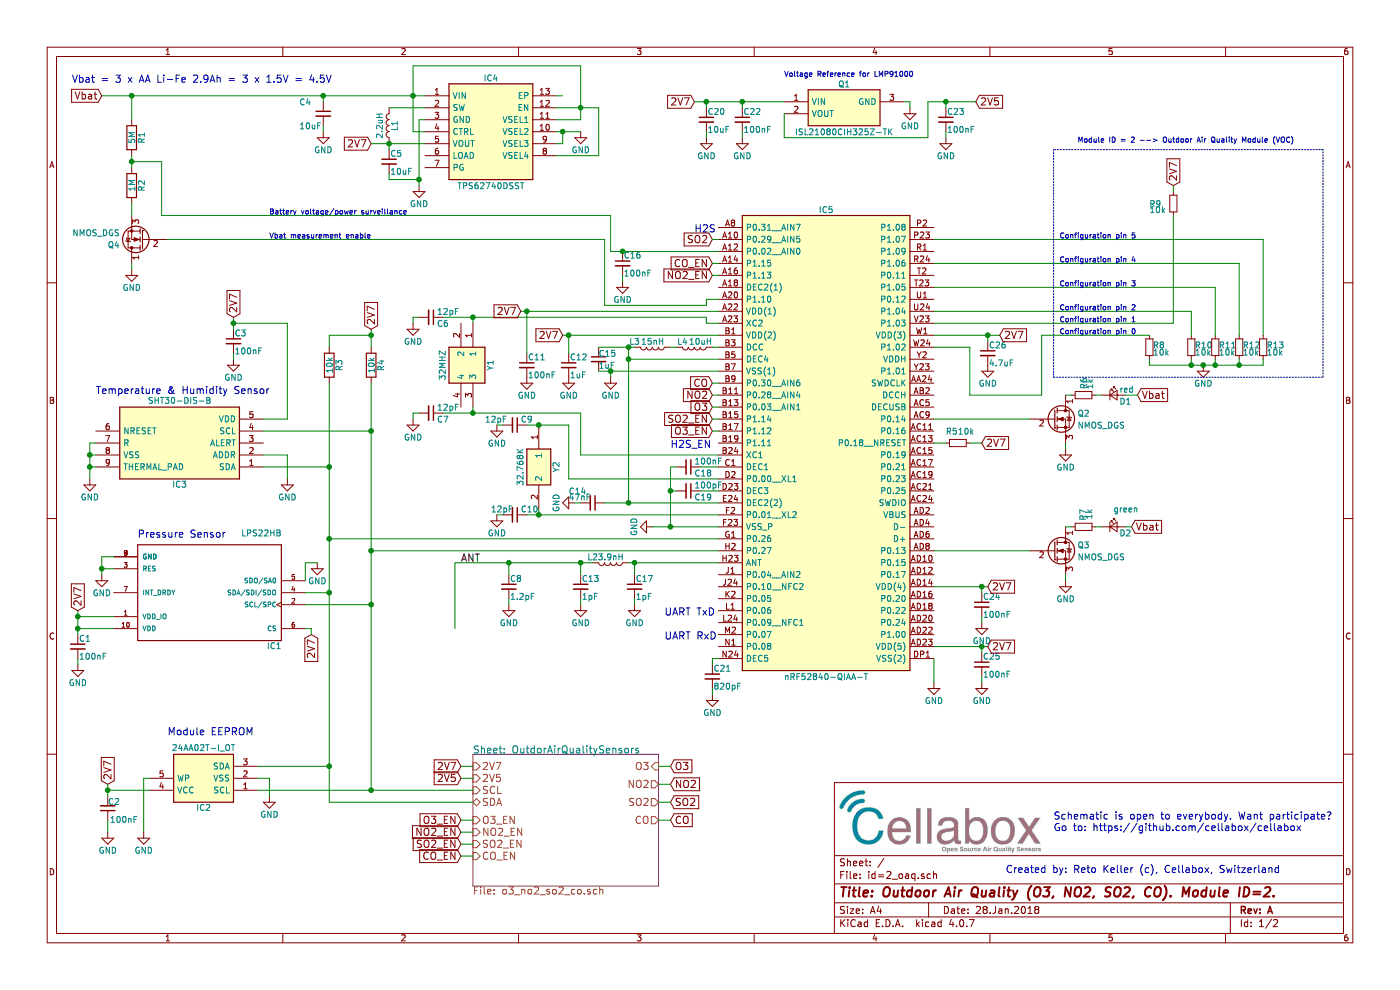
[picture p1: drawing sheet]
EESchema Schematic File Version 2
LIBS:power
LIBS:device
LIBS:switches
LIBS:relays
LIBS:motors
LIBS:transistors
LIBS:conn
LIBS:linear
LIBS:regul
LIBS:74xx
LIBS:cmos4000
LIBS:adc-dac
LIBS:memory
LIBS:xilinx
LIBS:microcontrollers
LIBS:dsp
LIBS:microchip
LIBS:analog_switches
LIBS:motorola
LIBS:texas
LIBS:intel
LIBS:audio
LIBS:interface
LIBS:digital-audio
LIBS:philips
LIBS:display
LIBS:cypress
LIBS:siliconi
LIBS:opto
LIBS:atmel
LIBS:contrib
LIBS:valves
LIBS:24AA02T-I_OT
LIBS:LPS22HB
LIBS:nRF52840-QIAA-T
LIBS:NX3215SA-32.768K-STD-MUA-9
LIBS:Q22FA12800025_FA-128_32_MHZ_8PF
LIBS:SGPC3-2.5k
LIBS:SHT30-DIS-B
LIBS:SHTC1
LIBS:TPS62740DSST
LIBS:ISL21080CIH325Z-TK
LIBS:LMP91000SD_NOPB
LIBS:id=2_oaq-cache
EELAYER 25 0
EELAYER END
$Descr A4 11693 8268
encoding utf-8
Sheet 1 2
Title "Outdoor Air Quality (O3, NO2, SO2, CO). Module ID=2."
Date "28.Jan.2018"
Rev "A"
Comp ""
Comment1 ""
Comment2 ""
Comment3 ""
Comment4 ""
$EndDescr
$Comp
L nRF52840-QIAA-T IC5
U 1 1
P 6000 1900
F 0 "IC5" H 6900 2050 50  0000 C CNN
F 1 "nRF52840-QIAA-T" H 6900 -1850 50  0000 C CNN
F 2 "AQFN73" H 6900 -1950 50  0001 C CNN
F 3 "http://www.mouser.com/ds/2/297/nRF52840_OPS_v0.5-1074816.pdf" H 6900 -2050 50  0001 C CNN
F 4 "RF System on a Chip - SoC BLE ANT 2.4GHz SOC" H 6900 -2150 50  0001 C CNN "Description"
F 5 "RS" H 6900 -2250 50  0001 C CNN "Supplier_Name"
F 6 "" H 6900 -2350 50  0001 C CNN "RS Part Number"
F 7 "Nordic Semiconductor" H 6900 -2450 50  0001 C CNN "Manufacturer_Name"
F 8 "nRF52840-QIAA-T" H 6900 -2550 50  0001 C CNN "Manufacturer_Part_Number"
F 9 "" H 6900 -2650 50  0001 C CNN "Allied_Number"
F 10 "" H 6900 -2750 50  0001 C CNN "Other Part Number"
F 11 "" H 7650 -2850 50  0001 C CNN "Height"
	1    6000 1900
	1    0    0    -1  
$EndComp
$Comp
L R R4
U 1 1
P 3100 3050
F 0 "R4" V 3180 3050 50  0000 C CNN
F 1 "10k" V 3100 3050 50  0000 C CNN
F 2 "" V 3030 3050 50  0001 C CNN
F 3 "" H 3100 3050 50  0001 C CNN
	1    3100 3050
	1    0    0    -1  
$EndComp
Text GLabel 850  800  0    60   Input ~ 0
Vbat
$Comp
L R R1
U 1 1
P 1100 1150
F 0 "R1" V 1180 1150 50  0000 C CNN
F 1 "5M" V 1100 1150 50  0000 C CNN
F 2 "" V 1030 1150 50  0001 C CNN
F 3 "" H 1100 1150 50  0001 C CNN
	1    1100 1150
	1    0    0    -1  
$EndComp
$Comp
L R R2
U 1 1
P 1100 1550
F 0 "R2" V 1180 1550 50  0000 C CNN
F 1 "1M" V 1100 1550 50  0000 C CNN
F 2 "" V 1030 1550 50  0001 C CNN
F 3 "" H 1100 1550 50  0001 C CNN
	1    1100 1550
	1    0    0    -1  
$EndComp
$Comp
L GND #PWR5
U 1 1
P 1100 2250
F 0 "#PWR5" H 1100 2000 50  0001 C CNN
F 1 "GND" H 1100 2100 50  0000 C CNN
F 2 "" H 1100 2250 50  0001 C CNN
F 3 "" H 1100 2250 50  0001 C CNN
	1    1100 2250
	1    0    0    -1  
$EndComp
Text Notes 600  700  0    60   ~ 0
Vbat = 3 x AA Li-Fe 2.9Ah = 3 x 1.5V = 4.5V
$Comp
L R R3
U 1 1
P 2750 3050
F 0 "R3" V 2830 3050 50  0000 C CNN
F 1 "10k" V 2750 3050 50  0000 C CNN
F 2 "" V 2680 3050 50  0001 C CNN
F 3 "" H 2750 3050 50  0001 C CNN
	1    2750 3050
	1    0    0    -1  
$EndComp
$Comp
L TPS62740DSST IC4
U 1 1
P 3550 800
F 0 "IC4" H 4100 950 50  0000 C CNN
F 1 "TPS62740DSST" H 4100 50  50  0000 C CNN
F 2 "SON50P200X300X80-13N" H 4100 -50 50  0001 C CNN
F 3 "http://docs-europe.electrocomponents.com/webdocs/1323/0900766b81323414.pdf" H 4100 -150 50  0001 C CNN
F 4 "360nA IQ Step Down Converter WSON12EP Texas Instruments TPS62740DSST Step-Down Switching Regulator 300mA, Adjustable, 1.8  3.3 V WSON, 12-Pin" H 4100 -250 50  0001 C CNN "Description"
F 5 "RS" H 4100 -350 50  0001 C CNN "Supplier_Name"
F 6 "8257018P" H 4100 -450 50  0001 C CNN "RS Part Number"
F 7 "Texas Instruments" H 4100 -550 50  0001 C CNN "Manufacturer_Name"
F 8 "TPS62740DSST" H 4100 -650 50  0001 C CNN "Manufacturer_Part_Number"
F 9 "" H 4100 -750 50  0001 C CNN "Allied_Number"
F 10 "" H 4100 -850 50  0001 C CNN "Other Part Number"
F 11 "0.8" H 4500 -950 50  0001 C CNN "Height"
	1    3550 800 
	1    0    0    -1  
$EndComp
$Comp
L C_Small C5
U 1 1
P 3250 1350
F 0 "C5" H 3260 1420 50  0000 L CNN
F 1 "10uF" H 3260 1270 50  0000 L CNN
F 2 "Capacitors_SMD:C_0805" H 3250 1350 50  0001 C CNN
F 3 "" H 3250 1350 50  0001 C CNN
	1    3250 1350
	1    0    0    -1  
$EndComp
$Comp
L GND #PWR24
U 1 1
P 5200 2350
F 0 "#PWR24" H 5200 2100 50  0001 C CNN
F 1 "GND" H 5200 2200 50  0000 C CNN
F 2 "" H 5200 2350 50  0001 C CNN
F 3 "" H 5200 2350 50  0001 C CNN
	1    5200 2350
	1    0    0    -1  
$EndComp
$Comp
L C_Small C4
U 1 1
P 2700 950
F 0 "C4" H 2500 1050 50  0000 L CNN
F 1 "10uF" H 2500 850 50  0000 L CNN
F 2 "Capacitors_SMD:C_0805" H 2700 950 50  0001 C CNN
F 3 "" H 2700 950 50  0001 C CNN
	1    2700 950 
	1    0    0    -1  
$EndComp
$Comp
L L L1
U 1 1
P 3250 1050
F 0 "L1" V 3200 1050 50  0000 C CNN
F 1 "2.2uH" V 3325 1050 50  0000 C CNN
F 2 "" H 3250 1050 50  0001 C CNN
F 3 "" H 3250 1050 50  0001 C CNN
	1    3250 1050
	-1   0    0    1   
$EndComp
$Comp
L GND #PWR21
U 1 1
P 4850 1100
F 0 "#PWR21" H 4850 850 50  0001 C CNN
F 1 "GND" H 4850 950 50  0000 C CNN
F 2 "" H 4850 1100 50  0001 C CNN
F 3 "" H 4850 1100 50  0001 C CNN
	1    4850 1100
	1    0    0    -1  
$EndComp
$Comp
L GND #PWR14
U 1 1
P 3500 1550
F 0 "#PWR14" H 3500 1300 50  0001 C CNN
F 1 "GND" H 3500 1400 50  0000 C CNN
F 2 "" H 3500 1550 50  0001 C CNN
F 3 "" H 3500 1550 50  0001 C CNN
	1    3500 1550
	1    0    0    -1  
$EndComp
$Comp
L GND #PWR11
U 1 1
P 2700 1100
F 0 "#PWR11" H 2700 850 50  0001 C CNN
F 1 "GND" H 2700 950 50  0000 C CNN
F 2 "" H 2700 1100 50  0001 C CNN
F 3 "" H 2700 1100 50  0001 C CNN
	1    2700 1100
	1    0    0    -1  
$EndComp
$Comp
L C_Small C16
U 1 1
P 5200 2200
F 0 "C16" H 5210 2270 50  0000 L CNN
F 1 "100nF" H 5210 2120 50  0000 L CNN
F 2 "" H 5200 2200 50  0001 C CNN
F 3 "" H 5200 2200 50  0001 C CNN
	1    5200 2200
	1    0    0    -1  
$EndComp
$Comp
L C_Small C1
U 1 1
P 650 5400
F 0 "C1" H 660 5470 50  0000 L CNN
F 1 "100nF" H 660 5320 50  0000 L CNN
F 2 "" H 650 5400 50  0001 C CNN
F 3 "" H 650 5400 50  0001 C CNN
	1    650  5400
	1    0    0    -1  
$EndComp
$Comp
L GND #PWR3
U 1 1
P 850 4800
F 0 "#PWR3" H 850 4550 50  0001 C CNN
F 1 "GND" H 850 4650 50  0000 C CNN
F 2 "" H 850 4800 50  0001 C CNN
F 3 "" H 850 4800 50  0001 C CNN
	1    850  4800
	1    0    0    -1  
$EndComp
$Comp
L GND #PWR2
U 1 1
P 750 4000
F 0 "#PWR2" H 750 3750 50  0001 C CNN
F 1 "GND" H 750 3850 50  0000 C CNN
F 2 "" H 750 4000 50  0001 C CNN
F 3 "" H 750 4000 50  0001 C CNN
	1    750  4000
	1    0    0    -1  
$EndComp
$Comp
L GND #PWR34
U 1 1
P 8200 5700
F 0 "#PWR34" H 8200 5450 50  0001 C CNN
F 1 "GND" H 8200 5550 50  0000 C CNN
F 2 "" H 8200 5700 50  0001 C CNN
F 3 "" H 8200 5700 50  0001 C CNN
	1    8200 5700
	1    0    0    -1  
$EndComp
$Comp
L C_Small C25
U 1 1
P 8200 5550
F 0 "C25" H 8210 5620 50  0000 L CNN
F 1 "100nF" H 8210 5470 50  0000 L CNN
F 2 "" H 8200 5550 50  0001 C CNN
F 3 "" H 8200 5550 50  0001 C CNN
	1    8200 5550
	1    0    0    -1  
$EndComp
$Comp
L GND #PWR31
U 1 1
P 7800 5700
F 0 "#PWR31" H 7800 5450 50  0001 C CNN
F 1 "GND" H 7800 5550 50  0000 C CNN
F 2 "" H 7800 5700 50  0001 C CNN
F 3 "" H 7800 5700 50  0001 C CNN
	1    7800 5700
	1    0    0    -1  
$EndComp
$Comp
L C_Small C24
U 1 1
P 8200 5050
F 0 "C24" H 8210 5120 50  0000 L CNN
F 1 "100nF" H 8210 4970 50  0000 L CNN
F 2 "" H 8200 5050 50  0001 C CNN
F 3 "" H 8200 5050 50  0001 C CNN
	1    8200 5050
	1    0    0    -1  
$EndComp
$Comp
L C_Small C26
U 1 1
P 8250 2950
F 0 "C26" H 8260 3020 50  0000 L CNN
F 1 "4.7uF" H 8260 2870 50  0000 L CNN
F 2 "" H 8250 2950 50  0001 C CNN
F 3 "" H 8250 2950 50  0001 C CNN
	1    8250 2950
	1    0    0    -1  
$EndComp
$Comp
L GND #PWR33
U 1 1
P 8200 5200
F 0 "#PWR33" H 8200 4950 50  0001 C CNN
F 1 "GND" H 8200 5050 50  0000 C CNN
F 2 "" H 8200 5200 50  0001 C CNN
F 3 "" H 8200 5200 50  0001 C CNN
	1    8200 5200
	1    0    0    -1  
$EndComp
$Comp
L GND #PWR35
U 1 1
P 8250 3050
F 0 "#PWR35" H 8250 2800 50  0001 C CNN
F 1 "GND" H 8250 2900 50  0000 C CNN
F 2 "" H 8250 3050 50  0001 C CNN
F 3 "" H 8250 3050 50  0001 C CNN
	1    8250 3050
	1    0    0    -1  
$EndComp
$Comp
L GND #PWR23
U 1 1
P 5100 3150
F 0 "#PWR23" H 5100 2900 50  0001 C CNN
F 1 "GND" H 5100 3000 50  0000 C CNN
F 2 "" H 5100 3150 50  0001 C CNN
F 3 "" H 5100 3150 50  0001 C CNN
	1    5100 3150
	1    0    0    -1  
$EndComp
$Comp
L C_Small C11
U 1 1
P 4400 3050
F 0 "C11" H 4410 3120 50  0000 L CNN
F 1 "100nF" H 4410 2970 50  0000 L CNN
F 2 "" H 4400 3050 50  0001 C CNN
F 3 "" H 4400 3050 50  0001 C CNN
	1    4400 3050
	1    0    0    -1  
$EndComp
$Comp
L GND #PWR18
U 1 1
P 4400 3150
F 0 "#PWR18" H 4400 2900 50  0001 C CNN
F 1 "GND" H 4400 3000 50  0000 C CNN
F 2 "" H 4400 3150 50  0001 C CNN
F 3 "" H 4400 3150 50  0001 C CNN
	1    4400 3150
	1    0    0    -1  
$EndComp
$Comp
L C_Small C12
U 1 1
P 4750 3050
F 0 "C12" H 4760 3120 50  0000 L CNN
F 1 "1uF" H 4760 2970 50  0000 L CNN
F 2 "" H 4750 3050 50  0001 C CNN
F 3 "" H 4750 3050 50  0001 C CNN
	1    4750 3050
	1    0    0    -1  
$EndComp
$Comp
L GND #PWR19
U 1 1
P 4750 3150
F 0 "#PWR19" H 4750 2900 50  0001 C CNN
F 1 "GND" H 4750 3000 50  0000 C CNN
F 2 "" H 4750 3150 50  0001 C CNN
F 3 "" H 4750 3150 50  0001 C CNN
	1    4750 3150
	1    0    0    -1  
$EndComp
$Comp
L GND #PWR26
U 1 1
P 5450 4400
F 0 "#PWR26" H 5450 4150 50  0001 C CNN
F 1 "GND" H 5450 4250 50  0000 C CNN
F 2 "" H 5450 4400 50  0001 C CNN
F 3 "" H 5450 4400 50  0001 C CNN
	1    5450 4400
	0    1    1    0   
$EndComp
$Comp
L LED_Small D2
U 1 1
P 9300 4400
F 0 "D2" H 9350 4350 50  0000 L CNN
F 1 "green" H 9300 4550 50  0000 L CNN
F 2 "" V 9300 4400 50  0001 C CNN
F 3 "" V 9300 4400 50  0001 C CNN
	1    9300 4400
	1    0    0    -1  
$EndComp
$Comp
L R_Small R7
U 1 1
P 9050 4400
F 0 "R7" H 8900 4400 50  0000 L CNN
F 1 "1k" H 8900 4450 50  0000 L CNN
F 2 "" H 9050 4400 50  0001 C CNN
F 3 "" H 9050 4400 50  0001 C CNN
	1    9050 4400
	0    1    1    0   
$EndComp
$Comp
L LED_Small D1
U 1 1
P 9300 3300
F 0 "D1" H 9350 3250 50  0000 L CNN
F 1 "red" H 9350 3350 50  0000 L CNN
F 2 "" V 9300 3300 50  0001 C CNN
F 3 "" V 9300 3300 50  0001 C CNN
	1    9300 3300
	1    0    0    -1  
$EndComp
$Comp
L R_Small R6
U 1 1
P 9050 3300
F 0 "R6" H 9100 3300 50  0000 L CNN
F 1 "1k" H 9100 3250 50  0000 L CNN
F 2 "" H 9050 3300 50  0001 C CNN
F 3 "" H 9050 3300 50  0001 C CNN
	1    9050 3300
	0    -1   -1   0   
$EndComp
$Comp
L Q_NMOS_DGS Q3
U 1 1
P 8800 4600
F 0 "Q3" H 9000 4650 50  0000 L CNN
F 1 "NMOS_DGS" H 9000 4550 50  0000 L CNN
F 2 "" H 9000 4700 50  0001 C CNN
F 3 "" H 8800 4600 50  0001 C CNN
	1    8800 4600
	1    0    0    -1  
$EndComp
$Comp
L Q_NMOS_DGS Q2
U 1 1
P 8800 3500
F 0 "Q2" H 9000 3550 50  0000 L CNN
F 1 "NMOS_DGS" H 9000 3450 50  0000 L CNN
F 2 "" H 9000 3600 50  0001 C CNN
F 3 "" H 8800 3500 50  0001 C CNN
	1    8800 3500
	1    0    0    -1  
$EndComp
$Comp
L GND #PWR37
U 1 1
P 8900 4850
F 0 "#PWR37" H 8900 4600 50  0001 C CNN
F 1 "GND" H 8900 4700 50  0000 C CNN
F 2 "" H 8900 4850 50  0001 C CNN
F 3 "" H 8900 4850 50  0001 C CNN
	1    8900 4850
	1    0    0    -1  
$EndComp
Text GLabel 9450 4400 2    60   Input ~ 0
Vbat
$Comp
L GND #PWR36
U 1 1
P 8900 3750
F 0 "#PWR36" H 8900 3500 50  0001 C CNN
F 1 "GND" H 8900 3600 50  0000 C CNN
F 2 "" H 8900 3750 50  0001 C CNN
F 3 "" H 8900 3750 50  0001 C CNN
	1    8900 3750
	1    0    0    -1  
$EndComp
Text GLabel 9500 3300 2    60   Input ~ 0
Vbat
$Comp
L LPS22HB IC1
U 1 1
P 1750 4950
F 0 "IC1" H 1149 5371 50  0000 L BNN
F 1 "LPS22HB" H 1149 4429 50  0000 L BNN
F 2 "LGA10R50P2X3_200X200X80" H 1750 4950 50  0001 L BNN
F 3 "Unavailable" H 1750 4950 50  0001 L BNN
F 4 "None" H 1750 4950 50  0001 L BNN "Feld4"
F 5 "None" H 1750 4950 50  0001 L BNN "Feld5"
F 6 "LPS22HB" H 1750 4950 50  0001 L BNN "Feld6"
F 7 "MEMS nano pressure sensor: 260-1260 hPa absolute digital output barometer" H 1750 4950 50  0001 L BNN "Feld7"
F 8 "STMicroelectronics" H 1750 4950 50  0001 L BNN "Feld8"
	1    1750 4950
	-1   0    0    1   
$EndComp
$Comp
L C_Small C3
U 1 1
P 1950 2850
F 0 "C3" H 1960 2920 50  0000 L CNN
F 1 "100nF" H 1960 2770 50  0000 L CNN
F 2 "" H 1950 2850 50  0001 C CNN
F 3 "" H 1950 2850 50  0001 C CNN
	1    1950 2850
	1    0    0    -1  
$EndComp
$Comp
L GND #PWR7
U 1 1
P 1950 3000
F 0 "#PWR7" H 1950 2750 50  0001 C CNN
F 1 "GND" H 1950 2850 50  0000 C CNN
F 2 "" H 1950 3000 50  0001 C CNN
F 3 "" H 1950 3000 50  0001 C CNN
	1    1950 3000
	1    0    0    -1  
$EndComp
$Comp
L GND #PWR1
U 1 1
P 650 5550
F 0 "#PWR1" H 650 5300 50  0001 C CNN
F 1 "GND" H 650 5400 50  0000 C CNN
F 2 "" H 650 5550 50  0001 C CNN
F 3 "" H 650 5550 50  0001 C CNN
	1    650  5550
	1    0    0    -1  
$EndComp
Text Notes 5550 5150 0    60   ~ 0
UART TxD
Text Notes 5550 5350 0    60   ~ 0
UART RxD
$Comp
L NX3215SA-32.768K-STD-MUA-9 Y2
U 1 1
P 4500 3550
F 0 "Y2" H 4850 3700 50  0000 C CNN
F 1 "32.768K" H 4850 3400 50  0000 C CNN
F 2 "NX3215SA" H 4850 3300 50  0001 C CNN
F 3 "http://www.ndk.com/images/products/catalog/c_NX3215SA-STD-MUA-14_e.pdf" H 4850 3200 50  0001 C CNN
F 4 "32.768kHz 20ppm Crystal 9pF 70 kOhms 2-SMD, No Lead" H 4850 3100 50  0001 C CNN "Description"
F 5 "RS" H 4850 3000 50  0001 C CNN "Supplier_Name"
F 6 "NDK" H 4850 2800 50  0001 C CNN "Manufacturer_Name"
F 7 "NX3215SA-32.768K-STD-MUA-9" H 4850 2700 50  0001 C CNN "Manufacturer_Part_Number"
	1    4500 3550
	0    1    1    0   
$EndComp
$Comp
L C_Small C9
U 1 1
P 4300 3550
F 0 "C9" V 4250 3600 50  0000 L CNN
F 1 "12pF" V 4250 3300 50  0000 L CNN
F 2 "" H 4300 3550 50  0001 C CNN
F 3 "" H 4300 3550 50  0001 C CNN
	1    4300 3550
	0    1    1    0   
$EndComp
$Comp
L C_Small C10
U 1 1
P 4300 4300
F 0 "C10" V 4250 4350 50  0000 L CNN
F 1 "12pF" V 4250 4100 50  0000 L CNN
F 2 "" H 4300 4300 50  0001 C CNN
F 3 "" H 4300 4300 50  0001 C CNN
	1    4300 4300
	0    1    1    0   
$EndComp
$Comp
L GND #PWR16
U 1 1
P 4150 4300
F 0 "#PWR16" H 4150 4050 50  0001 C CNN
F 1 "GND" H 4150 4150 50  0000 C CNN
F 2 "" H 4150 4300 50  0001 C CNN
F 3 "" H 4150 4300 50  0001 C CNN
	1    4150 4300
	1    0    0    -1  
$EndComp
$Comp
L GND #PWR15
U 1 1
P 4150 3550
F 0 "#PWR15" H 4150 3300 50  0001 C CNN
F 1 "GND" H 4150 3400 50  0000 C CNN
F 2 "" H 4150 3550 50  0001 C CNN
F 3 "" H 4150 3550 50  0001 C CNN
	1    4150 3550
	1    0    0    -1  
$EndComp
$Comp
L L L4
U 1 1
P 5800 2900
F 0 "L4" V 5750 2800 50  0000 C CNN
F 1 "10uH" V 5750 2950 50  0000 C CNN
F 2 "" H 5800 2900 50  0001 C CNN
F 3 "" H 5800 2900 50  0001 C CNN
	1    5800 2900
	0    1    1    0   
$EndComp
$Comp
L L L3
U 1 1
P 5450 2900
F 0 "L3" V 5400 2750 50  0000 C CNN
F 1 "15nH" V 5400 2900 50  0000 C CNN
F 2 "" H 5450 2900 50  0001 C CNN
F 3 "" H 5450 2900 50  0001 C CNN
	1    5450 2900
	0    1    1    0   
$EndComp
$Comp
L C_Small C15
U 1 1
P 5000 3000
F 0 "C15" H 5000 3050 50  0000 L CNN
F 1 "1uF" H 5000 2950 50  0000 L CNN
F 2 "" H 5000 3000 50  0001 C CNN
F 3 "" H 5000 3000 50  0001 C CNN
	1    5000 3000
	1    0    0    -1  
$EndComp
Text Notes 5800 1950 0    60   ~ 0
H2S\n
$Comp
L R_Small R10
U 1 1
P 9950 2900
F 0 "R10" H 9980 2920 50  0000 L CNN
F 1 "10k" H 9980 2860 50  0000 L CNN
F 2 "" H 9950 2900 50  0001 C CNN
F 3 "" H 9950 2900 50  0001 C CNN
	1    9950 2900
	1    0    0    -1  
$EndComp
$Comp
L R_Small R11
U 1 1
P 10150 2900
F 0 "R11" H 10180 2920 50  0000 L CNN
F 1 "10k" H 10180 2860 50  0000 L CNN
F 2 "" H 10150 2900 50  0001 C CNN
F 3 "" H 10150 2900 50  0001 C CNN
	1    10150 2900
	1    0    0    -1  
$EndComp
$Comp
L R_Small R12
U 1 1
P 10350 2900
F 0 "R12" H 10380 2920 50  0000 L CNN
F 1 "10k" H 10380 2860 50  0000 L CNN
F 2 "" H 10350 2900 50  0001 C CNN
F 3 "" H 10350 2900 50  0001 C CNN
	1    10350 2900
	1    0    0    -1  
$EndComp
$Comp
L R_Small R13
U 1 1
P 10550 2900
F 0 "R13" H 10580 2920 50  0000 L CNN
F 1 "10k" H 10580 2860 50  0000 L CNN
F 2 "" H 10550 2900 50  0001 C CNN
F 3 "" H 10550 2900 50  0001 C CNN
	1    10550 2900
	1    0    0    -1  
$EndComp
$Comp
L GND #PWR38
U 1 1
P 10050 3050
F 0 "#PWR38" H 10050 2800 50  0001 C CNN
F 1 "GND" H 10050 2900 50  0000 C CNN
F 2 "" H 10050 3050 50  0001 C CNN
F 3 "" H 10050 3050 50  0001 C CNN
	1    10050 3050
	1    0    0    -1  
$EndComp
Text Notes 9000 1200 0    43   ~ 0
Module ID = 2 --> Outdoor Air Quality Module (VOC)
$Comp
L Q22FA12800025_FA-128_32_MHZ_8PF Y1
U 1 1
P 3950 2700
F 0 "Y1" H 4300 2850 50  0000 C CNN
F 1 "32MHZ" H 4300 2450 50  0000 C CNN
F 2 "FA128" H 4300 2350 50  0001 C CNN
F 3 "http://www.farnell.com/datasheets/1734615.pdf" H 4300 2250 50  0001 C CNN
F 4 "EPSON - Q22FA12800025 FA-128 32 MHZ 8.0PF - CRYSTAL, FA-128, 32 MHZ, 8 PF" H 4300 2150 50  0001 C CNN "Description"
F 5 "RS" H 4300 2050 50  0001 C CNN "Supplier_Name"
F 6 "Epson Timing" H 4300 1850 50  0001 C CNN "Manufacturer_Name"
F 7 "Q22FA12800025 FA-128 32 MHZ 8.0PF" H 4300 1750 50  0001 C CNN "Manufacturer_Part_Number"
	1    3950 2700
	0    1    1    0   
$EndComp
$Comp
L C_Small C7
U 1 1
P 3600 3450
F 0 "C7" V 3650 3500 50  0000 L CNN
F 1 "12pF" V 3550 3500 50  0000 L CNN
F 2 "" H 3600 3450 50  0001 C CNN
F 3 "" H 3600 3450 50  0001 C CNN
	1    3600 3450
	0    1    1    0   
$EndComp
$Comp
L GND #PWR13
U 1 1
P 3450 3500
F 0 "#PWR13" H 3450 3250 50  0001 C CNN
F 1 "GND" H 3450 3350 50  0000 C CNN
F 2 "" H 3450 3500 50  0001 C CNN
F 3 "" H 3450 3500 50  0001 C CNN
	1    3450 3500
	1    0    0    -1  
$EndComp
$Comp
L C_Small C6
U 1 1
P 3600 2650
F 0 "C6" V 3650 2700 50  0000 L CNN
F 1 "12pF" V 3550 2700 50  0000 L CNN
F 2 "" H 3600 2650 50  0001 C CNN
F 3 "" H 3600 2650 50  0001 C CNN
	1    3600 2650
	0    1    1    0   
$EndComp
$Comp
L GND #PWR12
U 1 1
P 3450 2700
F 0 "#PWR12" H 3450 2450 50  0001 C CNN
F 1 "GND" H 3450 2550 50  0000 C CNN
F 2 "" H 3450 2700 50  0001 C CNN
F 3 "" H 3450 2700 50  0001 C CNN
	1    3450 2700
	1    0    0    -1  
$EndComp
$Comp
L C_Small C17
U 1 1
P 5300 4900
F 0 "C17" H 5310 4970 50  0000 L CNN
F 1 "1pF" H 5310 4820 50  0000 L CNN
F 2 "" H 5300 4900 50  0001 C CNN
F 3 "" H 5300 4900 50  0001 C CNN
	1    5300 4900
	1    0    0    -1  
$EndComp
$Comp
L GND #PWR25
U 1 1
P 5300 5050
F 0 "#PWR25" H 5300 4800 50  0001 C CNN
F 1 "GND" H 5300 4900 50  0000 C CNN
F 2 "" H 5300 5050 50  0001 C CNN
F 3 "" H 5300 5050 50  0001 C CNN
	1    5300 5050
	1    0    0    -1  
$EndComp
$Comp
L L L2
U 1 1
P 5100 4700
F 0 "L2" V 5050 4550 50  0000 C CNN
F 1 "3.9nH" V 5050 4700 50  0000 C CNN
F 2 "" H 5100 4700 50  0001 C CNN
F 3 "" H 5100 4700 50  0001 C CNN
	1    5100 4700
	0    1    1    0   
$EndComp
$Comp
L C_Small C13
U 1 1
P 4850 4900
F 0 "C13" H 4860 4970 50  0000 L CNN
F 1 "1pF" H 4860 4820 50  0000 L CNN
F 2 "" H 4850 4900 50  0001 C CNN
F 3 "" H 4850 4900 50  0001 C CNN
	1    4850 4900
	1    0    0    -1  
$EndComp
$Comp
L GND #PWR22
U 1 1
P 4850 5050
F 0 "#PWR22" H 4850 4800 50  0001 C CNN
F 1 "GND" H 4850 4900 50  0000 C CNN
F 2 "" H 4850 5050 50  0001 C CNN
F 3 "" H 4850 5050 50  0001 C CNN
	1    4850 5050
	1    0    0    -1  
$EndComp
$Comp
L C_Small C8
U 1 1
P 4250 4900
F 0 "C8" H 4260 4970 50  0000 L CNN
F 1 "1.2pF" H 4260 4820 50  0000 L CNN
F 2 "" H 4250 4900 50  0001 C CNN
F 3 "" H 4250 4900 50  0001 C CNN
	1    4250 4900
	1    0    0    -1  
$EndComp
$Comp
L GND #PWR17
U 1 1
P 4250 5050
F 0 "#PWR17" H 4250 4800 50  0001 C CNN
F 1 "GND" H 4250 4900 50  0000 C CNN
F 2 "" H 4250 5050 50  0001 C CNN
F 3 "" H 4250 5050 50  0001 C CNN
	1    4250 5050
	1    0    0    -1  
$EndComp
Text Label 3850 4700 0    60   ~ 0
ANT
$Comp
L C_Small C21
U 1 1
P 5950 5650
F 0 "C21" H 5960 5720 50  0000 L CNN
F 1 "820pF" H 5960 5570 50  0000 L CNN
F 2 "" H 5950 5650 50  0001 C CNN
F 3 "" H 5950 5650 50  0001 C CNN
	1    5950 5650
	1    0    0    -1  
$EndComp
$Comp
L GND #PWR28
U 1 1
P 5950 5800
F 0 "#PWR28" H 5950 5550 50  0001 C CNN
F 1 "GND" H 5950 5650 50  0000 C CNN
F 2 "" H 5950 5800 50  0001 C CNN
F 3 "" H 5950 5800 50  0001 C CNN
	1    5950 5800
	1    0    0    -1  
$EndComp
$Comp
L C_Small C19
U 1 1
P 5750 4100
F 0 "C19" V 5800 4150 50  0000 L CNN
F 1 "100pF" V 5700 4150 50  0000 L CNN
F 2 "" H 5750 4100 50  0001 C CNN
F 3 "" H 5750 4100 50  0001 C CNN
	1    5750 4100
	0    1    1    0   
$EndComp
$Comp
L R_Small R5
U 1 1
P 8000 3700
F 0 "R5" V 7900 3600 50  0000 L CNN
F 1 "10k" V 7900 3700 50  0000 L CNN
F 2 "" H 8000 3700 50  0001 C CNN
F 3 "" H 8000 3700 50  0001 C CNN
	1    8000 3700
	0    1    1    0   
$EndComp
$Comp
L C_Small C18
U 1 1
P 5750 3900
F 0 "C18" V 5800 3950 50  0000 L CNN
F 1 "100nF" V 5700 3950 50  0000 L CNN
F 2 "" H 5750 3900 50  0001 C CNN
F 3 "" H 5750 3900 50  0001 C CNN
	1    5750 3900
	0    1    1    0   
$EndComp
$Comp
L C_Small C14
U 1 1
P 4950 4200
F 0 "C14" V 4850 4000 50  0000 L CNN
F 1 "47nF" V 4900 4000 50  0000 L CNN
F 2 "" H 4950 4200 50  0001 C CNN
F 3 "" H 4950 4200 50  0001 C CNN
	1    4950 4200
	0    1    1    0   
$EndComp
$Comp
L GND #PWR20
U 1 1
P 4800 4200
F 0 "#PWR20" H 4800 3950 50  0001 C CNN
F 1 "GND" H 4800 4050 50  0000 C CNN
F 2 "" H 4800 4200 50  0001 C CNN
F 3 "" H 4800 4200 50  0001 C CNN
	1    4800 4200
	0    1    1    0   
$EndComp
Wire Wire Line
	1100 1000 1100 800 
Connection ~ 1100 800 
Wire Wire Line
	5200 2350 5200 2300
Wire Wire Line
	850  800  3550 800 
Wire Wire Line
	4650 1300 5000 1300
Wire Wire Line
	4650 1200 4700 1200
Wire Wire Line
	4650 1100 4850 1100
Wire Wire Line
	4850 1000 4650 1000
Wire Wire Line
	4650 800  4700 800 
Wire Wire Line
	4650 900  5000 900 
Wire Wire Line
	4850 550  4850 1000
Wire Wire Line
	3450 1100 3550 1100
Wire Wire Line
	4850 550  3450 550 
Wire Wire Line
	3550 1000 3500 1000
Wire Wire Line
	3500 1000 3500 1550
Wire Wire Line
	3250 1450 3250 1500
Connection ~ 3500 1500
Wire Wire Line
	2700 1100 2700 1050
Wire Wire Line
	2700 850  2700 800 
Connection ~ 2700 800 
Wire Wire Line
	3450 550  3450 1100
Connection ~ 3450 800 
Wire Wire Line
	3100 2750 3100 2900
Wire Wire Line
	2750 2900 2750 2800
Wire Wire Line
	2750 2800 3100 2800
Connection ~ 3100 2800
Wire Wire Line
	3550 900  3250 900 
Wire Wire Line
	3250 1500 3500 1500
Wire Wire Line
	650  5100 650  5300
Wire Wire Line
	750  3700 750  4000
Connection ~ 750  3800
Wire Wire Line
	3250 1200 3250 1250
Connection ~ 3250 1200
Wire Wire Line
	8200 5450 8200 5400
Wire Wire Line
	7800 5400 8250 5400
Wire Wire Line
	8200 5700 8200 5650
Wire Wire Line
	7800 5700 7800 5500
Wire Wire Line
	7800 4900 8250 4900
Connection ~ 8200 5400
Wire Wire Line
	8200 4950 8200 4900
Connection ~ 8200 4900
Wire Wire Line
	8250 2850 8250 2800
Connection ~ 8250 2800
Wire Wire Line
	1950 3000 1950 2950
Wire Wire Line
	1950 2650 1950 2750
Wire Wire Line
	1950 2700 2400 2700
Connection ~ 1950 2700
Wire Wire Line
	2750 4950 2550 4950
Wire Wire Line
	850  4650 850  4800
Connection ~ 850  4750
Connection ~ 650  5150
Connection ~ 650  5250
Wire Wire Line
	650  5550 650  5500
Wire Wire Line
	5450 4400 6000 4400
Wire Wire Line
	4400 4300 6000 4300
Wire Wire Line
	4750 4000 6000 4000
Wire Wire Line
	10550 3050 10550 3000
Wire Wire Line
	10350 3000 10350 3050
Connection ~ 10350 3050
Wire Wire Line
	10150 3000 10150 3050
Connection ~ 10150 3050
Wire Wire Line
	9950 3000 9950 3050
Connection ~ 9950 3050
Wire Wire Line
	7800 2800 8350 2800
Wire Wire Line
	7800 3500 8600 3500
Wire Wire Line
	7800 4600 8600 4600
Wire Wire Line
	7800 2900 8100 2900
Wire Wire Line
	7800 2600 9950 2600
Wire Wire Line
	9950 2600 9950 2800
Wire Wire Line
	7800 2400 10150 2400
Wire Wire Line
	10150 2400 10150 2800
Wire Wire Line
	7800 2200 10350 2200
Wire Wire Line
	10350 2200 10350 2800
Wire Wire Line
	7800 2000 10550 2000
Wire Wire Line
	10550 2000 10550 2800
Connection ~ 10050 3050
Wire Wire Line
	8100 2900 8100 3300
Wire Wire Line
	8100 3300 8700 3300
Wire Wire Line
	8700 3300 8700 2800
Connection ~ 4500 3550
Wire Wire Line
	4750 2800 4750 2950
Wire Wire Line
	6000 2900 5950 2900
Wire Wire Line
	5650 2900 5600 2900
Wire Wire Line
	5000 2900 5300 2900
Wire Wire Line
	5000 3100 6000 3100
Wire Wire Line
	6000 3000 5250 3000
Wire Wire Line
	5250 2900 5250 4200
Connection ~ 5250 2900
Wire Wire Line
	4850 3800 6000 3800
Wire Wire Line
	4750 4000 4750 3550
Wire Wire Line
	4750 3550 4400 3550
Wire Wire Line
	3450 3500 3450 3450
Wire Wire Line
	3450 3450 3500 3450
Wire Wire Line
	3500 2650 3450 2650
Wire Wire Line
	3450 2650 3450 2700
Wire Wire Line
	4850 3450 4850 3800
Wire Wire Line
	3700 3450 4850 3450
Wire Wire Line
	5300 5050 5300 5000
Wire Wire Line
	5300 4800 5300 4700
Wire Wire Line
	5250 4700 6000 4700
Connection ~ 5300 4700
Wire Wire Line
	3800 4700 4950 4700
Wire Wire Line
	4850 4700 4850 4800
Wire Wire Line
	4850 5000 4850 5050
Wire Wire Line
	3800 4700 3800 5250
Connection ~ 4850 4700
Wire Wire Line
	4250 4800 4250 4700
Connection ~ 4250 4700
Wire Wire Line
	4250 5050 4250 5000
Wire Wire Line
	6000 5500 5950 5500
Wire Wire Line
	5950 5500 5950 5550
Wire Wire Line
	5950 5750 5950 5800
Wire Wire Line
	6000 4100 5850 4100
Wire Wire Line
	5650 4100 5600 4100
Wire Wire Line
	5600 3900 5600 4400
Connection ~ 5600 4400
Wire Wire Line
	5050 4200 6000 4200
Wire Wire Line
	7800 3700 7900 3700
Wire Wire Line
	8100 3700 8200 3700
Wire Wire Line
	8900 3750 8900 3700
Wire Wire Line
	8900 4850 8900 4800
Wire Wire Line
	8900 3300 8950 3300
Wire Wire Line
	9150 3300 9200 3300
Wire Wire Line
	9400 3300 9500 3300
Wire Wire Line
	8900 4400 8950 4400
Wire Wire Line
	9150 4400 9200 4400
Wire Wire Line
	9400 4400 9450 4400
Wire Wire Line
	5650 3900 5600 3900
Connection ~ 5600 4100
Wire Wire Line
	5850 3900 6000 3900
Wire Wire Line
	4200 3550 4150 3550
Wire Wire Line
	4200 4300 4150 4300
Wire Wire Line
	4500 4250 4500 4300
Connection ~ 4500 4300
Wire Wire Line
	8200 5150 8200 5200
Wire Wire Line
	4800 4200 4850 4200
$Comp
L 24AA02T-I_OT IC2
U 1 1
P 2150 6600
F 0 "IC2" H 2600 6750 50  0000 C CNN
F 1 "24AA02T-I_OT" H 2600 6250 50  0000 C CNN
F 2 "SOT95P270X145-5N" H 2600 6150 50  0001 C CNN
F 3 "http://docs-europe.electrocomponents.com/webdocs/0db5/0900766b80db58cd.pdf" H 2600 6050 50  0001 C CNN
F 4 "2K, 256 X 8  1.8V SERIAL EEPROM, IND" H 2600 5950 50  0001 C CNN "Description"
F 5 "RS" H 2600 5850 50  0001 C CNN "Supplier_Name"
F 6 "6879206" H 2600 5750 50  0001 C CNN "RS Part Number"
F 7 "Microchip" H 2600 5650 50  0001 C CNN "Manufacturer_Name"
F 8 "24AA02T-I/OT" H 2600 5550 50  0001 C CNN "Manufacturer_Part_Number"
F 9 "70045809" H 2600 5450 50  0001 C CNN "Allied_Number"
F 10 "" H 2600 5350 50  0001 C CNN "Other Part Number"
F 11 "1.45" H 2900 5250 50  0001 C CNN "Height"
	1    2150 6600
	-1   0    0    1   
$EndComp
$Comp
L GND #PWR8
U 1 1
P 2250 6650
F 0 "#PWR8" H 2250 6400 50  0001 C CNN
F 1 "GND" H 2250 6500 50  0000 C CNN
F 2 "" H 2250 6650 50  0001 C CNN
F 3 "" H 2250 6650 50  0001 C CNN
	1    2250 6650
	1    0    0    -1  
$EndComp
Wire Wire Line
	2250 6500 2250 6650
$Comp
L GND #PWR4
U 1 1
P 900 6950
F 0 "#PWR4" H 900 6700 50  0001 C CNN
F 1 "GND" H 900 6800 50  0000 C CNN
F 2 "" H 900 6950 50  0001 C CNN
F 3 "" H 900 6950 50  0001 C CNN
	1    900  6950
	1    0    0    -1  
$EndComp
$Comp
L C_Small C2
U 1 1
P 900 6750
F 0 "C2" H 800 6700 50  0000 L CNN
F 1 "100nF" H 650 6850 50  0000 L CNN
F 2 "" H 900 6750 50  0001 C CNN
F 3 "" H 900 6750 50  0001 C CNN
	1    900  6750
	-1   0    0    1   
$EndComp
Wire Wire Line
	900  6850 900  6950
Wire Wire Line
	3950 2700 3950 2650
Connection ~ 3950 2650
Wire Wire Line
	3950 3400 3950 3450
Connection ~ 3950 3450
Wire Wire Line
	6000 2700 5900 2700
Wire Wire Line
	5900 2700 5900 2650
Wire Wire Line
	5900 2650 3700 2650
Wire Wire Line
	4700 2800 6000 2800
Connection ~ 4750 2800
Wire Wire Line
	4350 2600 6000 2600
Text Notes 8850 2800 0    43   ~ 0
Configuration pin 0
$Comp
L R_Small R9
U 1 1
P 9800 1700
F 0 "R9" H 9600 1700 50  0000 L CNN
F 1 "10k" H 9600 1650 50  0000 L CNN
F 2 "" H 9800 1700 50  0001 C CNN
F 3 "" H 9800 1700 50  0001 C CNN
	1    9800 1700
	1    0    0    -1  
$EndComp
Wire Wire Line
	9800 1600 9800 1550
Text Notes 8850 2700 0    43   ~ 0
Configuration pin 1
Text Notes 8850 2600 0    43   ~ 0
Configuration pin 2
Text Notes 8850 2400 0    43   ~ 0
Configuration pin 3
Text Notes 8850 2200 0    43   ~ 0
Configuration pin 4
Text Notes 8850 2000 0    43   ~ 0
Configuration pin 5
Wire Notes Line
	8800 1250 8800 3150
Wire Notes Line
	8800 3150 11050 3150
Wire Notes Line
	11050 3150 11050 1250
Wire Wire Line
	2550 5250 2600 5250
Text Notes 8400 7300 0    60   ~ 0
Created by: Reto Keller (c), Cellabox, Switzerland
Text Notes 8800 6950 0    60   ~ 0
Schematic is open to everybody. Want participate?\nGo to: https://github.com/cellabox/cellabox
Text Notes 2250 1800 0    43   ~ 0
Battery voltage/power surveillance
Text Notes 1400 6150 0    60   ~ 0
Module EEPROM
Text Notes 1150 4500 0    60   ~ 0
Pressure Sensor
Text Notes 800  3300 0    60   ~ 0
Temperature & Humidity Sensor
$Comp
L R_Small R8
U 1 1
P 9600 2900
F 0 "R8" H 9630 2920 50  0000 L CNN
F 1 "10k" H 9630 2860 50  0000 L CNN
F 2 "" H 9600 2900 50  0001 C CNN
F 3 "" H 9600 2900 50  0001 C CNN
	1    9600 2900
	1    0    0    -1  
$EndComp
Wire Wire Line
	7800 2700 9800 2700
Wire Wire Line
	8700 2800 9600 2800
Wire Wire Line
	9600 3000 9600 3050
Wire Wire Line
	9600 3050 10550 3050
Wire Wire Line
	9800 2700 9800 1800
Wire Wire Line
	3100 5050 2550 5050
Text GLabel 3100 1200 0    60   Input ~ 0
2V7
Wire Wire Line
	3100 1200 3550 1200
Wire Wire Line
	4700 1200 4700 1100
Connection ~ 4700 1100
Connection ~ 4850 900 
Wire Wire Line
	5000 900  5000 1300
Text GLabel 4350 2600 0    60   Input ~ 0
2V7
Text GLabel 4700 2800 0    60   Input ~ 0
2V7
Wire Wire Line
	4400 2950 4400 2600
Connection ~ 4400 2600
Text GLabel 3100 2750 1    60   Input ~ 0
2V7
Text GLabel 650  5100 1    60   Input ~ 0
2V7
Text GLabel 1950 2650 1    60   Input ~ 0
2V7
Text GLabel 900  6550 1    60   Input ~ 0
2V7
Wire Wire Line
	900  6550 900  6650
Connection ~ 900  6600
Text GLabel 2600 5300 3    60   Input ~ 0
2V7
Text GLabel 8250 5400 2    60   Input ~ 0
2V7
Text GLabel 8250 4900 2    60   Input ~ 0
2V7
Text GLabel 8200 3700 2    60   Input ~ 0
2V7
Text GLabel 8350 2800 2    60   Input ~ 0
2V7
Text GLabel 9800 1550 1    60   Input ~ 0
2V7
Wire Notes Line
	11050 1250 8800 1250
$Comp
L SHT30-DIS-B IC3
U 1 1
P 2200 3900
F 0 "IC3" H 2900 4050 50  0000 C CNN
F 1 "SHT30-DIS-B" H 2900 3350 50  0000 C CNN
F 2 "SON50P250X250X100-9N" H 2900 3250 50  0001 C CNN
F 3 "https://www.sensirion.com/fileadmin/user_upload/customers/sensirion/Dokumente/2_Humidity_Sensors/Sensirion_Humidity_Sensors_SHT3x_Datasheet_digital.pdf" H 2900 3150 50  0001 C CNN
F 4 "Board Mount Humidity Sensors RH Accuracy +/- 3% Digital, DFN Type" H 2900 3050 50  0001 C CNN "Description"
F 5 "RS" H 2900 2950 50  0001 C CNN "Supplier_Name"
F 6 "" H 2900 2850 50  0001 C CNN "RS Part Number"
F 7 "Sensirion" H 2900 2750 50  0001 C CNN "Manufacturer_Name"
F 8 "SHT30-DIS-B" H 2900 2650 50  0001 C CNN "Manufacturer_Part_Number"
F 9 "" H 2900 2550 50  0001 C CNN "Allied_Number"
F 10 "" H 2900 2450 50  0001 C CNN "Other Part Number"
F 11 "1" H 3450 2350 50  0001 C CNN "Height"
	1    2200 3900
	-1   0    0    1   
$EndComp
Wire Wire Line
	2200 3500 2400 3500
Wire Wire Line
	2400 3500 2400 2700
Wire Wire Line
	2200 3600 3100 3600
Connection ~ 3100 3600
Wire Wire Line
	2200 3900 2750 3900
Connection ~ 2750 3900
Connection ~ 750  3900
$Comp
L GND #PWR9
U 1 1
P 2400 4000
F 0 "#PWR9" H 2400 3750 50  0001 C CNN
F 1 "GND" H 2400 3850 50  0000 C CNN
F 2 "" H 2400 4000 50  0001 C CNN
F 3 "" H 2400 4000 50  0001 C CNN
	1    2400 4000
	1    0    0    -1  
$EndComp
Wire Wire Line
	2200 3800 2400 3800
Wire Wire Line
	2400 3800 2400 4000
Wire Wire Line
	2600 5250 2600 5300
Connection ~ 2750 4950
Connection ~ 3100 5050
Text GLabel 5950 3400 0    60   Input ~ 0
O3
Text GLabel 5950 3300 0    60   Input ~ 0
NO2
Text GLabel 5950 3200 0    60   Input ~ 0
CO
Text GLabel 5950 2000 0    60   Input ~ 0
SO2
Wire Wire Line
	5950 3200 6000 3200
Wire Wire Line
	5950 3300 6000 3300
Wire Wire Line
	5950 3400 6000 3400
Connection ~ 5250 4200
Connection ~ 5250 3000
Wire Wire Line
	5100 3150 5100 3100
Connection ~ 5100 3100
Wire Wire Line
	5950 2000 6000 2000
$Comp
L ISL21080CIH325Z-TK Q1
U 1 1
P 6550 850
F 0 "Q1" H 7050 1000 50  0000 C CNN
F 1 "ISL21080CIH325Z-TK" H 7050 600 50  0000 C CNN
F 2 "SOT95P237X112-3N" H 7050 500 50  0001 C CNN
F 3 "http://www.intersil.com/content/dam/Intersil/documents/isl2/isl21080.pdf" H 7050 400 50  0001 C CNN
F 4 "2.5V Voltage Reference 300nA SOT-23 Intersil ISL21080CIH325Z-TK, Fixed Series Voltage Reference 2.5V, 0.2 % 5.5 V max., 3-Pin SOT-23" H 7050 300 50  0001 C CNN "Description"
F 5 "RS" H 7050 200 50  0001 C CNN "Supplier_Name"
F 6 "1000659" H 7050 100 50  0001 C CNN "RS Part Number"
F 7 "Intersil" H 7050 0   50  0001 C CNN "Manufacturer_Name"
F 8 "ISL21080CIH325Z-TK" H 7050 -100 50  0001 C CNN "Manufacturer_Part_Number"
F 9 "" H 7050 -200 50  0001 C CNN "Allied_Number"
F 10 "" H 7050 -300 50  0001 C CNN "Other Part Number"
F 11 "1.12" H 7400 -400 50  0001 C CNN "Height"
	1    6550 850 
	1    0    0    -1  
$EndComp
$Comp
L GND #PWR30
U 1 1
P 7600 900
F 0 "#PWR30" H 7600 650 50  0001 C CNN
F 1 "GND" H 7600 750 50  0000 C CNN
F 2 "" H 7600 900 50  0001 C CNN
F 3 "" H 7600 900 50  0001 C CNN
	1    7600 900 
	1    0    0    -1  
$EndComp
Wire Wire Line
	7550 850  7600 850 
Wire Wire Line
	7600 850  7600 900 
Text GLabel 5800 850  0    60   Input ~ 0
2V7
Text GLabel 8150 850  2    60   Input ~ 0
2V5
$Comp
L C_Small C20
U 1 1
P 5900 1000
F 0 "C20" H 5910 1070 50  0000 L CNN
F 1 "10uF" H 5910 920 50  0000 L CNN
F 2 "Capacitors_SMD:C_0805" H 5900 1000 50  0001 C CNN
F 3 "" H 5900 1000 50  0001 C CNN
	1    5900 1000
	1    0    0    -1  
$EndComp
$Comp
L C_Small C22
U 1 1
P 6200 1000
F 0 "C22" H 6210 1070 50  0000 L CNN
F 1 "100nF" H 6210 920 50  0000 L CNN
F 2 "" H 6200 1000 50  0001 C CNN
F 3 "" H 6200 1000 50  0001 C CNN
	1    6200 1000
	1    0    0    -1  
$EndComp
Wire Wire Line
	5800 850  6550 850 
Wire Wire Line
	6200 900  6200 850 
Connection ~ 6200 850 
Wire Wire Line
	5900 900  5900 850 
Connection ~ 5900 850 
$Comp
L GND #PWR27
U 1 1
P 5900 1150
F 0 "#PWR27" H 5900 900 50  0001 C CNN
F 1 "GND" H 5900 1000 50  0000 C CNN
F 2 "" H 5900 1150 50  0001 C CNN
F 3 "" H 5900 1150 50  0001 C CNN
	1    5900 1150
	1    0    0    -1  
$EndComp
$Comp
L GND #PWR29
U 1 1
P 6200 1150
F 0 "#PWR29" H 6200 900 50  0001 C CNN
F 1 "GND" H 6200 1000 50  0000 C CNN
F 2 "" H 6200 1150 50  0001 C CNN
F 3 "" H 6200 1150 50  0001 C CNN
	1    6200 1150
	1    0    0    -1  
$EndComp
Wire Wire Line
	6200 1100 6200 1150
Wire Wire Line
	5900 1100 5900 1150
$Comp
L C_Small C23
U 1 1
P 7900 1000
F 0 "C23" H 7910 1070 50  0000 L CNN
F 1 "100nF" H 7910 920 50  0000 L CNN
F 2 "" H 7900 1000 50  0001 C CNN
F 3 "" H 7900 1000 50  0001 C CNN
	1    7900 1000
	1    0    0    -1  
$EndComp
$Comp
L GND #PWR32
U 1 1
P 7900 1150
F 0 "#PWR32" H 7900 900 50  0001 C CNN
F 1 "GND" H 7900 1000 50  0000 C CNN
F 2 "" H 7900 1150 50  0001 C CNN
F 3 "" H 7900 1150 50  0001 C CNN
	1    7900 1150
	1    0    0    -1  
$EndComp
Wire Wire Line
	7900 1100 7900 1150
Wire Wire Line
	6550 950  6550 1150
Wire Wire Line
	6550 1150 7750 1150
Wire Wire Line
	7750 1150 7750 850 
Wire Wire Line
	7750 850  8150 850 
Wire Wire Line
	7900 900  7900 850 
Connection ~ 7900 850 
Text Notes 6550 650  0    43   ~ 0
Voltage Reference for LMP91000
Text GLabel 5950 3600 0    60   Input ~ 0
O3_EN
Text Notes 5600 3750 0    60   ~ 0
H2S_EN\n
Text GLabel 5950 2300 0    60   Input ~ 0
NO2_EN
Text GLabel 5950 3500 0    60   Input ~ 0
SO2_EN
Text GLabel 5950 2200 0    60   Input ~ 0
CO_EN
Wire Wire Line
	5950 2200 6000 2200
Wire Wire Line
	5950 2300 6000 2300
Wire Wire Line
	5950 3500 6000 3500
Wire Wire Line
	5950 3600 6000 3600
$Sheet
S 3950 6300 1550 1100
U 5A6E014A
F0 "OutdorAirQualitySensors" 60
F1 "o3_no2_so2_co.sch" 60
F2 "O3" I R 5500 6400 60 
F3 "2V7" I L 3950 6400 60 
F4 "SDA" B L 3950 6700 60 
F5 "SCL" I L 3950 6600 60 
F6 "O3_EN" I L 3950 6850 60 
F7 "2V5" I L 3950 6500 60 
F8 "NO2" O R 5500 6550 60 
F9 "CO" O R 5500 6850 60 
F10 "SO2" O R 5500 6700 60 
F11 "SO2_EN" I L 3950 7050 60 
F12 "NO2_EN" I L 3950 6950 60 
F13 "CO_EN" I L 3950 7150 60 
$EndSheet
Wire Wire Line
	950  4650 850  4650
Wire Wire Line
	950  4750 850  4750
Wire Wire Line
	800  3700 750  3700
Wire Wire Line
	800  3800 750  3800
Wire Wire Line
	800  3900 750  3900
Wire Wire Line
	950  5150 650  5150
Wire Wire Line
	950  5250 650  5250
Wire Wire Line
	6000 4500 2750 4500
Connection ~ 2750 4500
Wire Wire Line
	6000 4600 3100 4600
Connection ~ 3100 4600
Wire Wire Line
	2750 3200 2750 6700
Wire Wire Line
	3100 3200 3100 6600
Wire Wire Line
	1250 6500 1200 6500
Wire Wire Line
	1200 6500 1200 6950
Wire Wire Line
	1250 6600 900  6600
Wire Wire Line
	2250 6500 2150 6500
Wire Wire Line
	2150 6600 3950 6600
$Comp
L GND #PWR6
U 1 1
P 1200 6950
F 0 "#PWR6" H 1200 6700 50  0001 C CNN
F 1 "GND" H 1200 6800 50  0000 C CNN
F 2 "" H 1200 6950 50  0001 C CNN
F 3 "" H 1200 6950 50  0001 C CNN
	1    1200 6950
	1    0    0    -1  
$EndComp
Text GLabel 3850 6500 0    60   Input ~ 0
2V5
Text GLabel 3850 6400 0    60   Input ~ 0
2V7
Text GLabel 3850 6850 0    60   Input ~ 0
O3_EN
Text GLabel 5600 6400 2    60   Input ~ 0
O3
Wire Wire Line
	3850 6400 3950 6400
Wire Wire Line
	2750 6700 3950 6700
Text GLabel 3850 7050 0    60   Input ~ 0
SO2_EN
Text GLabel 3850 6950 0    60   Input ~ 0
NO2_EN
Text GLabel 3850 7150 0    60   Input ~ 0
CO_EN
Wire Wire Line
	2750 6400 2150 6400
Text GLabel 5600 6850 2    60   Input ~ 0
CO
Text GLabel 5600 6550 2    60   Input ~ 0
NO2
Text GLabel 5600 6700 2    60   Input ~ 0
SO2
Wire Wire Line
	3850 6500 3950 6500
Wire Wire Line
	3850 6850 3950 6850
Wire Wire Line
	3850 6950 3950 6950
Wire Wire Line
	3850 7050 3950 7050
Wire Wire Line
	3850 7150 3950 7150
Wire Wire Line
	5600 6850 5500 6850
Wire Wire Line
	5600 6700 5500 6700
Wire Wire Line
	5600 6550 5500 6550
Wire Wire Line
	5600 6400 5500 6400
Connection ~ 2750 6400
Connection ~ 3100 6600
$Comp
L GND #PWR10
U 1 1
P 2650 4700
F 0 "#PWR10" H 2650 4450 50  0001 C CNN
F 1 "GND" H 2650 4550 50  0000 C CNN
F 2 "" H 2650 4700 50  0001 C CNN
F 3 "" H 2650 4700 50  0001 C CNN
	1    2650 4700
	1    0    0    -1  
$EndComp
Wire Wire Line
	2550 4850 2550 4700
Wire Wire Line
	2550 4700 2650 4700
$Comp
L Q_NMOS_DGS Q4
U 1 1
P 1200 2000
F 0 "Q4" H 1400 2050 50  0000 L CNN
F 1 "NMOS_DGS" H 1400 1950 50  0000 L CNN
F 2 "" H 1400 2100 50  0001 C CNN
F 3 "" H 1200 2000 50  0001 C CNN
	1    1200 2000
	-1   0    0    1   
$EndComp
Wire Wire Line
	1100 2250 1100 2200
Wire Wire Line
	1100 1800 1100 1700
Wire Wire Line
	1100 1300 1100 1400
Wire Wire Line
	1400 2000 5050 2000
Wire Wire Line
	5050 2000 5050 2550
Wire Wire Line
	5050 2550 5900 2550
Wire Wire Line
	5900 2550 5900 2500
Wire Wire Line
	5900 2500 6000 2500
Wire Wire Line
	5100 2100 6000 2100
Wire Wire Line
	5100 2100 5100 1800
Wire Wire Line
	5100 1800 1350 1800
Wire Wire Line
	1350 1800 1350 1350
Wire Wire Line
	1350 1350 1100 1350
Connection ~ 1100 1350
Connection ~ 5200 2100
Text Notes 2250 2000 0    43   ~ 0
Vbat measurement enable
$EndSCHEMATC
